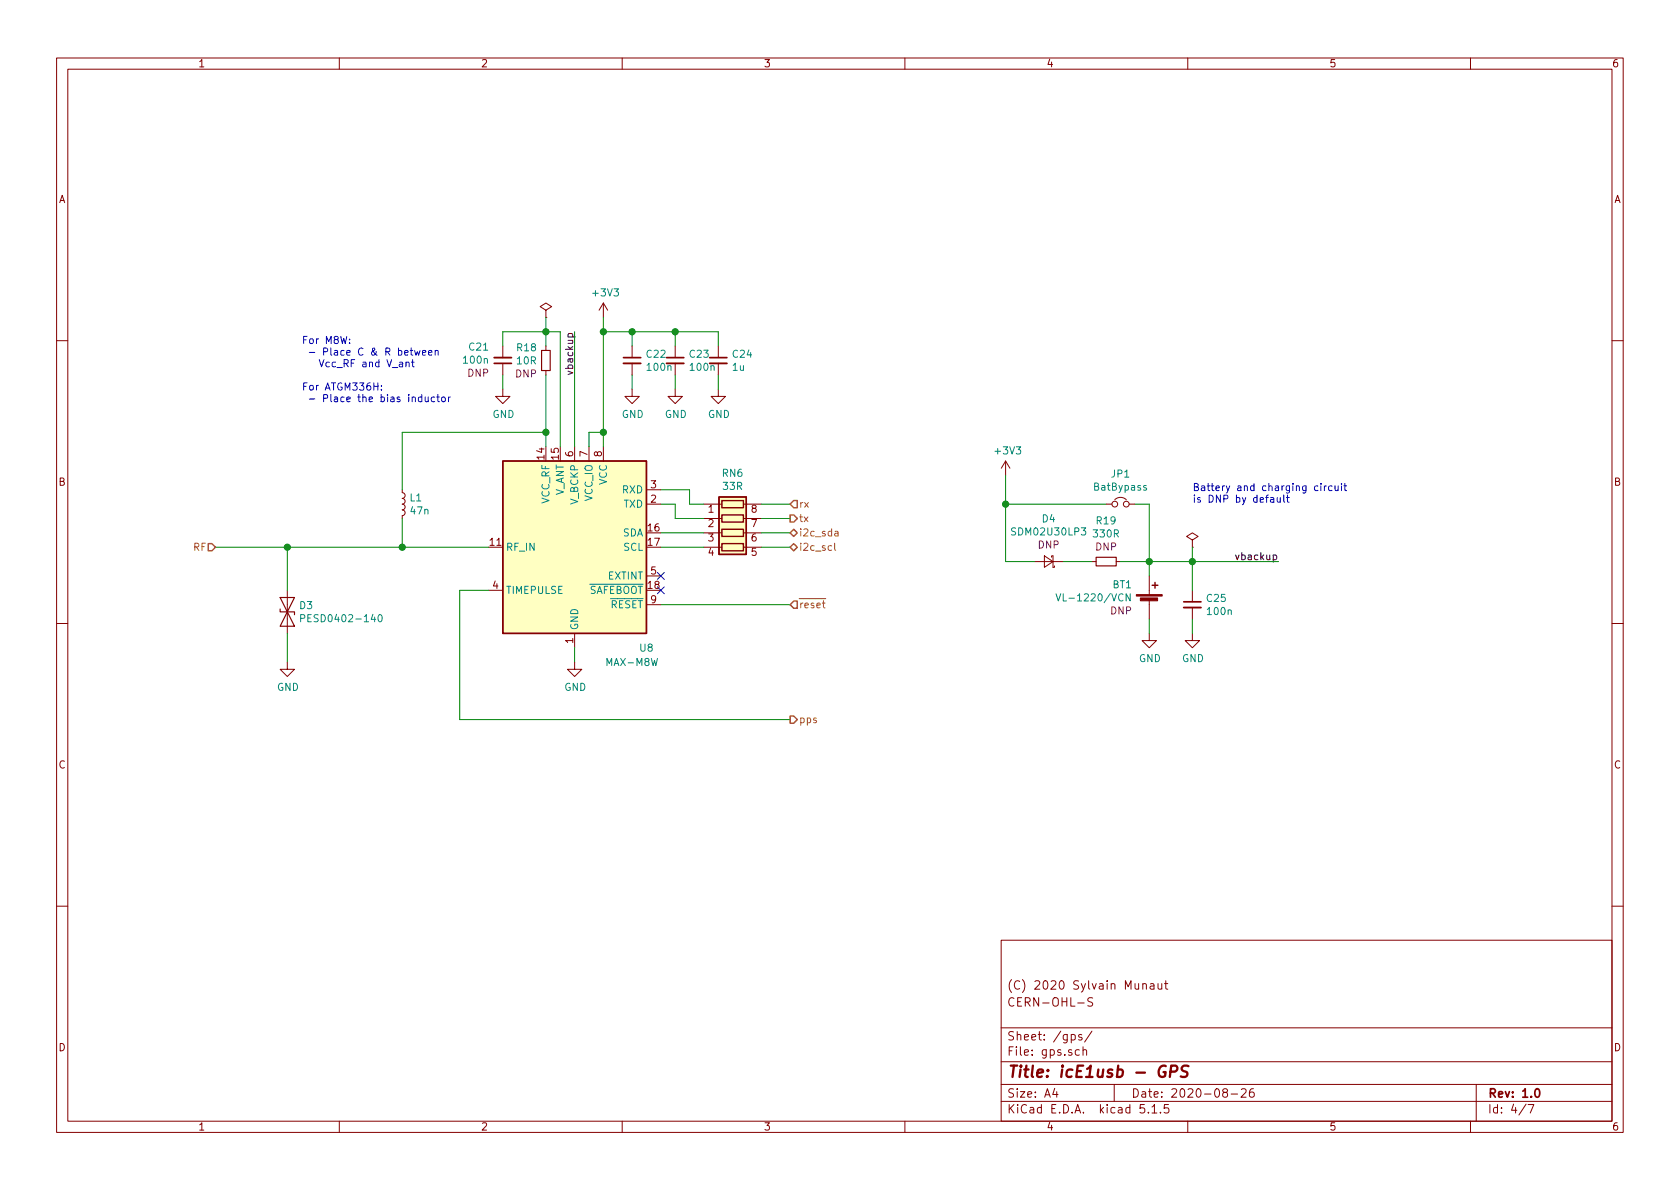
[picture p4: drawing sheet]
EESchema Schematic File Version 4
EELAYER 30 0
EELAYER END
$Descr A4 11693 8268
encoding utf-8
Sheet 4 7
Title "icE1usb - GPS"
Date "2020-08-26"
Rev "1.0"
Comp ""
Comment1 "CERN-OHL-S"
Comment2 "(C) 2020 Sylvain Munaut"
Comment3 ""
Comment4 ""
$EndDescr
$Comp
L RF_GPS:MAX-M8W U?
U 1 1
P 4000 3800
AR Path="/5F27F978" Ref="U?"  Part="1" 
AR Path="/5F27E0F4/5F27F978" Ref="U8"  Part="1" 
F 0 "U8" H 3500 3100 50  0000 C CNN
F 1 "MAX-M8W" H 3600 3000 50  0000 C CNN
F 2 "s47-misc:ublox_MAX" H 4400 3150 50  0001 C CNN
F 3 "https://www.u-blox.com/sites/default/files/MAX-M8-FW3_DataSheet_%28UBX-15031506%29.pdf" H 4000 3800 50  0001 C CNN
	1    4000 3800
	-1   0    0    -1  
$EndComp
$Comp
L power:GND #PWR046
U 1 1
P 4000 4600
F 0 "#PWR046" H 4000 4350 50  0001 C CNN
F 1 "GND" H 4005 4427 50  0000 C CNN
F 2 "" H 4000 4600 50  0001 C CNN
F 3 "" H 4000 4600 50  0001 C CNN
	1    4000 4600
	1    0    0    -1  
$EndComp
Wire Wire Line
	4000 4500 4000 4600
Text HLabel 1500 3800 0    50   Input ~ 0
RF
Wire Wire Line
	1500 3800 2000 3800
Text HLabel 5500 3700 2    50   BiDi ~ 0
i2c_sda
Text HLabel 5500 3800 2    50   BiDi ~ 0
i2c_scl
Text HLabel 5500 4200 2    50   Input ~ 0
~reset
Text HLabel 5500 5000 2    50   Output ~ 0
pps
Wire Wire Line
	5500 3500 5300 3500
Wire Wire Line
	5500 3600 5300 3600
Wire Wire Line
	5500 3700 5300 3700
Wire Wire Line
	5500 3800 5300 3800
Wire Wire Line
	5500 4200 4600 4200
Wire Wire Line
	3400 4100 3200 4100
Wire Wire Line
	3200 4100 3200 5000
Wire Wire Line
	3200 5000 5500 5000
$Comp
L Device:C_Small C23
U 1 1
P 4700 2500
F 0 "C23" H 4792 2546 50  0000 L CNN
F 1 "100n" H 4792 2455 50  0000 L CNN
F 2 "Capacitor_SMD:C_0603_1608Metric" H 4700 2500 50  0001 C CNN
F 3 "~" H 4700 2500 50  0001 C CNN
	1    4700 2500
	1    0    0    -1  
$EndComp
$Comp
L Device:L_Small L1
U 1 1
P 2800 3500
F 0 "L1" H 2848 3546 50  0000 L CNN
F 1 "47n" H 2848 3455 50  0000 L CNN
F 2 "Inductor_SMD:L_0402_1005Metric" H 2800 3500 50  0001 C CNN
F 3 "~" H 2800 3500 50  0001 C CNN
F 4 "Murata LQW15AN47NG00D" H 2800 3500 50  0001 C CNN "MPN"
	1    2800 3500
	1    0    0    -1  
$EndComp
Wire Wire Line
	2800 3600 2800 3800
Connection ~ 2800 3800
Wire Wire Line
	2800 3800 3400 3800
$Comp
L power:+3V3 #PWR047
U 1 1
P 4200 2200
F 0 "#PWR047" H 4200 2050 50  0001 C CNN
F 1 "+3V3" H 4215 2373 50  0000 C CNN
F 2 "" H 4200 2200 50  0001 C CNN
F 3 "" H 4200 2200 50  0001 C CNN
	1    4200 2200
	1    0    0    -1  
$EndComp
Wire Wire Line
	4200 2200 4200 2300
$Comp
L Device:C_Small C24
U 1 1
P 5000 2500
F 0 "C24" H 5092 2546 50  0000 L CNN
F 1 "1u" H 5092 2455 50  0000 L CNN
F 2 "Capacitor_SMD:C_0603_1608Metric" H 5000 2500 50  0001 C CNN
F 3 "~" H 5000 2500 50  0001 C CNN
	1    5000 2500
	1    0    0    -1  
$EndComp
Wire Wire Line
	4200 2300 4400 2300
Wire Wire Line
	5000 2300 5000 2400
Connection ~ 4200 2300
Wire Wire Line
	4200 2300 4200 3000
Wire Wire Line
	4700 2300 4700 2400
Connection ~ 4700 2300
Wire Wire Line
	4700 2300 5000 2300
$Comp
L Device:C_Small C22
U 1 1
P 4400 2500
F 0 "C22" H 4492 2546 50  0000 L CNN
F 1 "100n" H 4492 2455 50  0000 L CNN
F 2 "Capacitor_SMD:C_0603_1608Metric" H 4400 2500 50  0001 C CNN
F 3 "~" H 4400 2500 50  0001 C CNN
	1    4400 2500
	1    0    0    -1  
$EndComp
Wire Wire Line
	4400 2300 4400 2400
Connection ~ 4400 2300
Wire Wire Line
	4400 2300 4700 2300
Wire Wire Line
	4100 3100 4100 3000
Wire Wire Line
	4100 3000 4200 3000
Connection ~ 4200 3000
Wire Wire Line
	4200 3000 4200 3100
$Comp
L power:GND #PWR048
U 1 1
P 4400 2700
F 0 "#PWR048" H 4400 2450 50  0001 C CNN
F 1 "GND" H 4405 2527 50  0000 C CNN
F 2 "" H 4400 2700 50  0001 C CNN
F 3 "" H 4400 2700 50  0001 C CNN
	1    4400 2700
	1    0    0    -1  
$EndComp
$Comp
L power:GND #PWR049
U 1 1
P 4700 2700
F 0 "#PWR049" H 4700 2450 50  0001 C CNN
F 1 "GND" H 4705 2527 50  0000 C CNN
F 2 "" H 4700 2700 50  0001 C CNN
F 3 "" H 4700 2700 50  0001 C CNN
	1    4700 2700
	1    0    0    -1  
$EndComp
$Comp
L power:GND #PWR050
U 1 1
P 5000 2700
F 0 "#PWR050" H 5000 2450 50  0001 C CNN
F 1 "GND" H 5005 2527 50  0000 C CNN
F 2 "" H 5000 2700 50  0001 C CNN
F 3 "" H 5000 2700 50  0001 C CNN
	1    5000 2700
	1    0    0    -1  
$EndComp
Wire Wire Line
	5000 2600 5000 2700
Wire Wire Line
	4700 2600 4700 2700
Wire Wire Line
	4400 2600 4400 2700
NoConn ~ 4600 4000
NoConn ~ 4600 4100
$Comp
L Device:R_Small R18
U 1 1
P 3800 2500
F 0 "R18" H 3859 2591 50  0000 L CNN
F 1 "10R" H 3859 2500 50  0000 L CNN
F 2 "Resistor_SMD:R_0603_1608Metric" H 3800 2500 50  0001 C CNN
F 3 "~" H 3800 2500 50  0001 C CNN
F 4 "DNP" H 3859 2409 50  0000 L CNN "DNP"
	1    3800 2500
	-1   0    0    -1  
$EndComp
$Comp
L Device:C_Small C21
U 1 1
P 3500 2500
F 0 "C21" H 3408 2409 50  0000 R CNN
F 1 "100n" H 3408 2500 50  0000 R CNN
F 2 "Capacitor_SMD:C_0603_1608Metric" H 3500 2500 50  0001 C CNN
F 3 "~" H 3500 2500 50  0001 C CNN
F 4 "DNP" H 3408 2591 50  0000 R CNN "DNP"
	1    3500 2500
	1    0    0    1   
$EndComp
$Comp
L power:GND #PWR045
U 1 1
P 3500 2700
F 0 "#PWR045" H 3500 2450 50  0001 C CNN
F 1 "GND" H 3505 2527 50  0000 C CNN
F 2 "" H 3500 2700 50  0001 C CNN
F 3 "" H 3500 2700 50  0001 C CNN
	1    3500 2700
	1    0    0    -1  
$EndComp
Wire Wire Line
	3800 3000 3800 3100
Wire Wire Line
	2800 3000 2800 3400
Wire Wire Line
	3500 2600 3500 2700
Wire Wire Line
	3800 3000 3800 2600
Connection ~ 3800 3000
Wire Wire Line
	3900 3100 3900 2300
Wire Wire Line
	3900 2300 3800 2300
Wire Wire Line
	3800 2300 3800 2400
Wire Wire Line
	3800 2300 3500 2300
Wire Wire Line
	3500 2300 3500 2400
Connection ~ 3800 2300
Wire Wire Line
	2800 3000 3800 3000
Text Notes 2100 2800 0    50   ~ 0
For M8W:\n - Place C & R between\n   Vcc_RF and V_ant\n\nFor ATGM336H:\n - Place the bias inductor\n
$Comp
L Device:Battery_Cell BT1
U 1 1
P 8000 4200
F 0 "BT1" H 7883 4341 50  0000 R CNN
F 1 "VL-1220/VCN" H 7883 4250 50  0000 R CNN
F 2 "Battery:Battery_Panasonic_CR1220-VCN_Vertical_CircularHoles" V 8000 4260 50  0001 C CNN
F 3 "~" V 8000 4260 50  0001 C CNN
F 4 "DNP" H 7883 4159 50  0000 R CNN "DNP"
	1    8000 4200
	1    0    0    -1  
$EndComp
$Comp
L power:GND #PWR052
U 1 1
P 8000 4400
F 0 "#PWR052" H 8000 4150 50  0001 C CNN
F 1 "GND" H 8005 4227 50  0000 C CNN
F 2 "" H 8000 4400 50  0001 C CNN
F 3 "" H 8000 4400 50  0001 C CNN
	1    8000 4400
	1    0    0    -1  
$EndComp
$Comp
L Device:Jumper_NC_Small JP1
U 1 1
P 7800 3500
F 0 "JP1" H 7800 3712 50  0000 C CNN
F 1 "BatBypass" H 7800 3621 50  0000 C CNN
F 2 "s47-misc:J_NC_0603_30" H 7800 3500 50  0001 C CNN
F 3 "~" H 7800 3500 50  0001 C CNN
	1    7800 3500
	1    0    0    -1  
$EndComp
Wire Wire Line
	8000 4300 8000 4400
Wire Wire Line
	8000 4000 8000 3900
Wire Wire Line
	8000 3900 8300 3900
Wire Wire Line
	4000 2300 4000 3100
Text Label 4000 2300 3    50   ~ 0
vbackup
Text Label 8900 3900 2    50   ~ 0
vbackup
$Comp
L power:+3V3 #PWR051
U 1 1
P 7000 3300
F 0 "#PWR051" H 7000 3150 50  0001 C CNN
F 1 "+3V3" H 7015 3473 50  0000 C CNN
F 2 "" H 7000 3300 50  0001 C CNN
F 3 "" H 7000 3300 50  0001 C CNN
	1    7000 3300
	1    0    0    -1  
$EndComp
$Comp
L Device:C_Small C25
U 1 1
P 8300 4200
F 0 "C25" H 8392 4246 50  0000 L CNN
F 1 "100n" H 8392 4155 50  0000 L CNN
F 2 "Capacitor_SMD:C_0603_1608Metric" H 8300 4200 50  0001 C CNN
F 3 "~" H 8300 4200 50  0001 C CNN
	1    8300 4200
	1    0    0    -1  
$EndComp
Wire Wire Line
	8300 3900 8300 4100
Connection ~ 8300 3900
Wire Wire Line
	8300 3900 8900 3900
$Comp
L power:GND #PWR053
U 1 1
P 8300 4400
F 0 "#PWR053" H 8300 4150 50  0001 C CNN
F 1 "GND" H 8305 4227 50  0000 C CNN
F 2 "" H 8300 4400 50  0001 C CNN
F 3 "" H 8300 4400 50  0001 C CNN
	1    8300 4400
	1    0    0    -1  
$EndComp
Wire Wire Line
	8300 4300 8300 4400
Wire Wire Line
	7000 3300 7000 3500
Wire Wire Line
	7000 3500 7700 3500
Wire Wire Line
	7900 3500 8000 3500
Wire Wire Line
	8000 3500 8000 3900
Connection ~ 8000 3900
$Comp
L Device:R_Small R19
U 1 1
P 7700 3900
F 0 "R19" V 7414 3900 50  0000 C CNN
F 1 "330R" V 7505 3900 50  0000 C CNN
F 2 "Resistor_SMD:R_0603_1608Metric" H 7700 3900 50  0001 C CNN
F 3 "~" H 7700 3900 50  0001 C CNN
F 4 "DNP" V 7596 3900 50  0000 C CNN "DNP"
	1    7700 3900
	0    -1   1    0   
$EndComp
$Comp
L Device:D_Schottky_Small D4
U 1 1
P 7300 3900
F 0 "D4" H 7300 3605 50  0000 C CNN
F 1 "SDM02U30LP3" H 7300 3696 50  0000 C CNN
F 2 "Diode_SMD:D_0603_1608Metric" V 7300 3900 50  0001 C CNN
F 3 "~" V 7300 3900 50  0001 C CNN
F 4 "DNP" H 7300 3787 50  0000 C CNN "DNP"
	1    7300 3900
	-1   0    0    1   
$EndComp
Wire Wire Line
	7800 3900 8000 3900
Wire Wire Line
	7600 3900 7400 3900
Wire Wire Line
	7000 3500 7000 3900
Wire Wire Line
	7000 3900 7200 3900
Connection ~ 7000 3500
$Comp
L Device:D_TVS D3
U 1 1
P 2000 4250
F 0 "D3" V 1954 4329 50  0000 L CNN
F 1 "PESD0402-140" V 2045 4329 50  0000 L CNN
F 2 "Diode_SMD:D_0402_1005Metric" H 2000 4250 50  0001 C CNN
F 3 "~" H 2000 4250 50  0001 C CNN
F 4 "Little Fuse PESD0402-140" V 2000 4250 50  0001 C CNN "MPN"
	1    2000 4250
	0    1    1    0   
$EndComp
$Comp
L power:GND #PWR044
U 1 1
P 2000 4600
F 0 "#PWR044" H 2000 4350 50  0001 C CNN
F 1 "GND" H 2005 4427 50  0000 C CNN
F 2 "" H 2000 4600 50  0001 C CNN
F 3 "" H 2000 4600 50  0001 C CNN
	1    2000 4600
	1    0    0    -1  
$EndComp
Wire Wire Line
	2000 4400 2000 4600
Wire Wire Line
	2000 4100 2000 3800
Connection ~ 2000 3800
Wire Wire Line
	2000 3800 2800 3800
Text Notes 8300 3500 0    50   ~ 0
Battery and charging circuit\nis DNP by default
$Comp
L power:PWR_FLAG #FLG03
U 1 1
P 8300 3800
F 0 "#FLG03" H 8300 3875 50  0001 C CNN
F 1 "PWR_FLAG" H 8300 3973 50  0001 C CNN
F 2 "" H 8300 3800 50  0001 C CNN
F 3 "~" H 8300 3800 50  0001 C CNN
	1    8300 3800
	1    0    0    -1  
$EndComp
Wire Wire Line
	8300 3800 8300 3900
$Comp
L power:PWR_FLAG #FLG02
U 1 1
P 3800 2200
F 0 "#FLG02" H 3800 2275 50  0001 C CNN
F 1 "PWR_FLAG" H 3800 2373 50  0001 C CNN
F 2 "" H 3800 2200 50  0001 C CNN
F 3 "~" H 3800 2200 50  0001 C CNN
	1    3800 2200
	1    0    0    -1  
$EndComp
Wire Wire Line
	3800 2200 3800 2300
Text HLabel 5500 3600 2    50   Output ~ 0
tx
Text HLabel 5500 3500 2    50   Input ~ 0
rx
$Comp
L Device:R_Pack04 RN6
U 1 1
P 5100 3700
F 0 "RN6" V 4683 3700 50  0000 C CNN
F 1 "33R" V 4774 3700 50  0000 C CNN
F 2 "Resistor_SMD:R_Array_Convex_4x0603" V 5375 3700 50  0001 C CNN
F 3 "~" H 5100 3700 50  0001 C CNN
	1    5100 3700
	0    1    1    0   
$EndComp
Wire Wire Line
	4900 3500 4800 3500
Wire Wire Line
	4800 3500 4800 3400
Wire Wire Line
	4800 3400 4600 3400
Wire Wire Line
	4600 3500 4700 3500
Wire Wire Line
	4700 3500 4700 3600
Wire Wire Line
	4700 3600 4900 3600
Wire Wire Line
	4900 3700 4600 3700
Wire Wire Line
	4900 3800 4600 3800
$EndSCHEMATC
